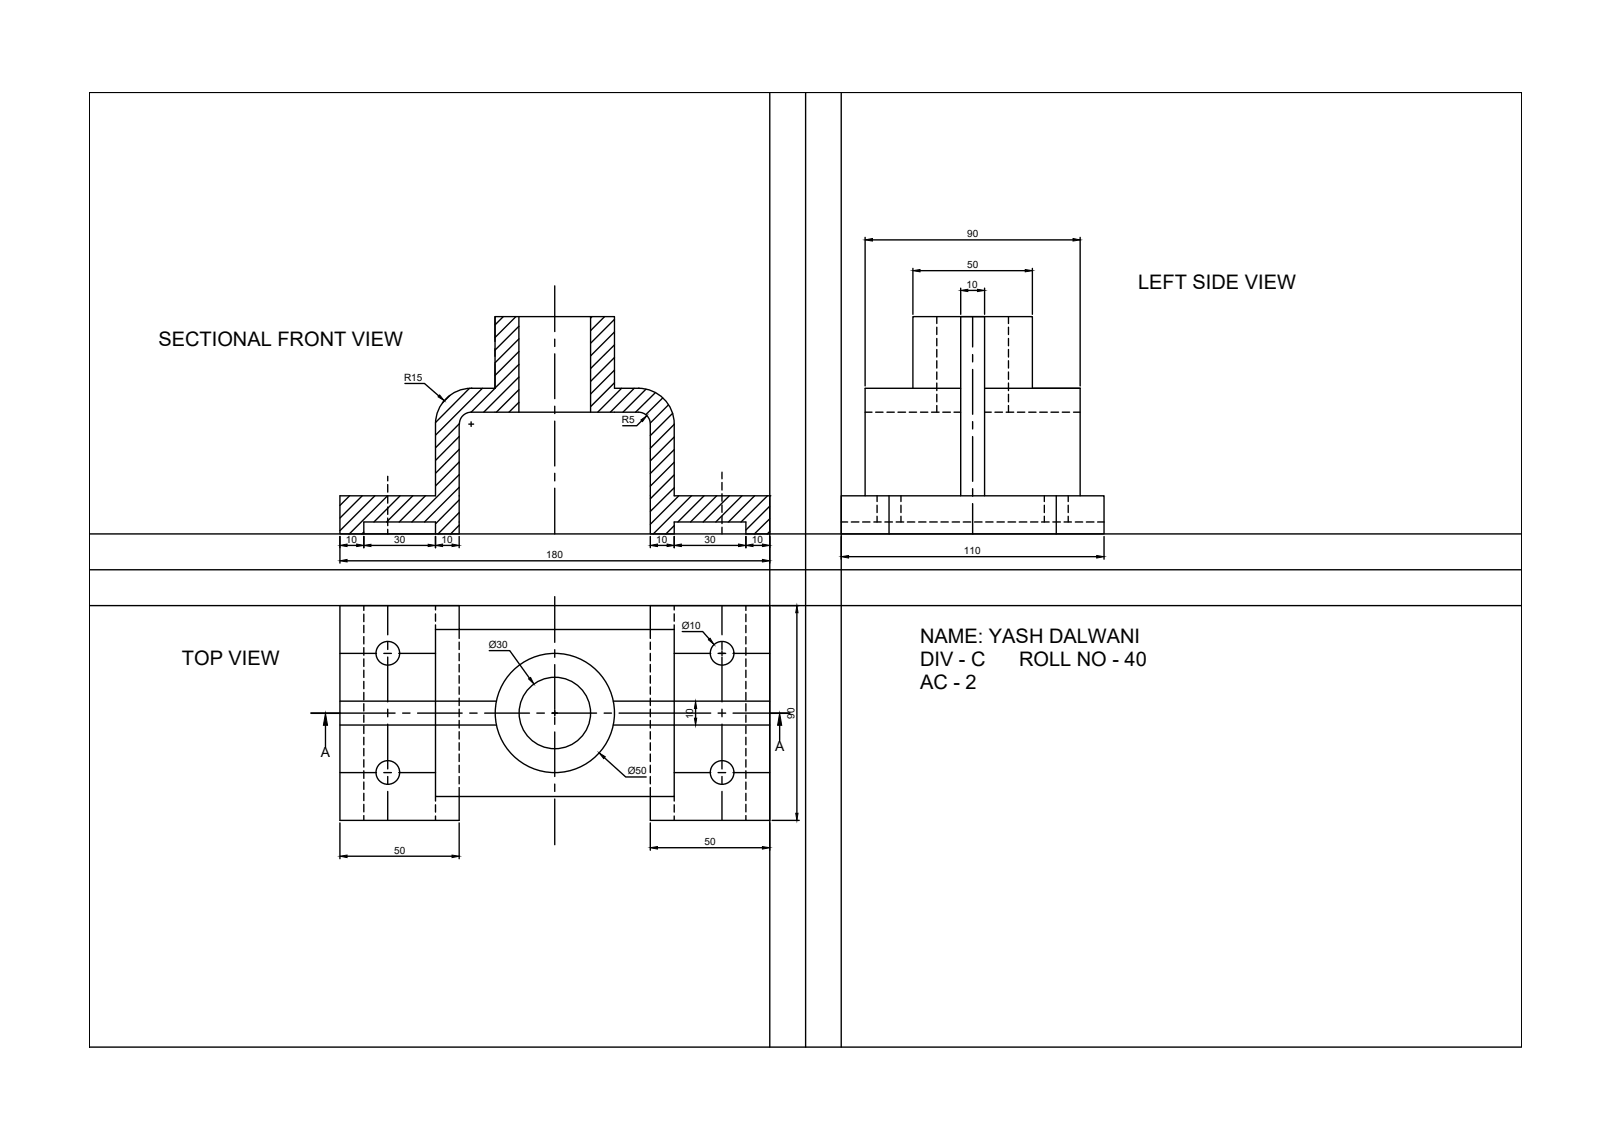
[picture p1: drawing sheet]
<svg xmlns="http://www.w3.org/2000/svg" width="297mm" height="210mm" viewBox="0 0 297 210" stroke-linecap="round" stroke-linejoin="round" font-family="sans-serif">
<!-- layer: 0 -->
<g fill="none" stroke="#000" stroke-width=".25">
<path d="M16.5 17h263.9v176h-263.9zM148.4 17v176M92.7 58.3l-1.5 1.6M95.1 58.3l-3.9 3.9M95.6 58.3v17.7M108.8 58.3v17.7M109.1 58.3l-.3 .3M111.4 58.3l-2.6 2.6M113.2 58.9l-4.4 4.4M80.2 78.2v13.2h-17.6v7h22v-20.2M82.9 72.9l-1.4 1.4M84.6 78.1l-4.4 4.4"/>
<path d="M86.5 71.6l-6.3 6.3M86.8 71.6h.1M86.8 71.6h4.4M86.8 71.6a6.6 6.6 0 0 0-6.6 6.5M86.8 76a2.18 2.18 0 0 0-2.1 2.1M88.9 71.6l-8.7 8.6M91.2 71.6v-13.3h22v13.3h4.4M91.2 71.6l-4.4 4.4h30.8M95.6 60.1l-4.4 4.4M95.6 62.5l-4.4 4.4M95.6 64.8l-4.4 4.4M95.6 67.2l-4.4 4.3"/>
<path d="M95.6 69.5l-6.5 6.5M95.6 71.8l-4.1 4.2M95.6 74.1l-1.8 1.9M113.2 61.2l-4.4 4.4M113.2 63.6l-4.4 4.3M113.2 65.9l-4.4 4.4M113.2 68.2l-4.4 4.4M113.2 70.5l-4.4 4.4M114.5 71.6l-4.4 4.4M116.9 71.6l-4.4 4.4M117.6 71.6h.1M117.7 71.6a6.6 6.6 0 0 1 6.5 6.5"/>
<path d="M117.7 76a2.18 2.18 0 0 1 2.1 2.1M119 71.7l-4.2 4.3M119.8 78.2v20.2h4.4v-2.2h13.2v2.2h4.4v-7M120.8 72.4l-3.7 3.6M122.1 73.3l-3.1 3.1M123.2 74.6l-3.4 3.3M123.9 76.2l-4.1 4.1M124.2 78.2l-4.4 4.4M124.2 78.2v13.2h17.6M168.2 71.6v-13.3h22v13.3h8.8M177 71.6h-17.6v19.8h-4.4v7h48.4v-7h-4.4v-19.8M181.4 71.6h17.6"/>
<path d="M64.4 91.4l-1.8 1.7M66.7 91.4l-4.1 4.1M67 98.1l-.3 .3M67 98.4v-2.2h13.2v2.2M69.1 91.4l-6.5 6.4M71.4 91.4l-7 7M73.7 91.4l-4.8 4.8M76.1 91.4l-4.9 4.8M78.4 91.4l-4.8 4.8M84.6 80.4l-4.4 4.5M84.6 82.8l-4.4 4.4M84.6 85.1l-4.4 4.4"/>
<path d="M84.6 87.5l-8.7 8.7M84.6 89.8l-6.4 6.4M84.6 92.1l-4.4 4.4M84.6 94.5l-3.9 3.9M84.6 96.8l-1.6 1.6M124.2 80.5l-4.4 4.4M124.2 82.9l-4.4 4.4M124.2 85.2l-4.4 4.4M124.2 87.5l-4.4 4.4M124.2 89.9l-4.4 4.3M124.2 96.9l-1.5 1.5M125.1 91.4l-5.3 5.2"/>
<path d="M127.4 91.4l-7 7M129.7 91.4l-4.8 4.8M132.1 91.4l-4.9 4.8M134.4 91.4l-4.8 4.8M136.7 91.4l-4.8 4.8M139.1 91.4l-4.9 4.8M141.4 91.4l-4.8 4.8M141.8 91.4h.1M141.8 93.3l-4.4 4.4M141.8 95.6l-2.8 2.8M141.8 97.9l-.4 .5M159.4 91.4h39.6"/>
<path d="M177 91.4v-33.1h4.4v33.1M16.5 105h263.9M84.6 116h-4.4v30.8h44v-30.8h-4.4M119.8 116h-35.2v-4.4h-22v39.6h22v-4.4M119.8 116v-4.4h22v39.6h-22v-4.4M60 133.7v4M62.6 133.6h28.9M62.6 129.2h28.9M113 133.6h28.8M113 129.2h28.8M143.7 133.7v2.8"/>
<circle cx="71.5" cy="120.4" r="2.18"/>
<circle cx="102.2" cy="131.4" r="11"/>
<circle cx="102.2" cy="131.4" r="6.6"/>
<circle cx="133.1" cy="120.4" r="2.18"/>
<circle cx="71.5" cy="142.4" r="2.18"/>
<circle cx="133.1" cy="142.4" r="2.18"/>
</g>
<!-- layer: Construction -->
<path d="M141.8 17v176M155 17v176M16.5 98.4h263.9M16.5 111.6h263.9" fill="none" stroke="#000" stroke-width=".25"/>
<!-- layer: Hidden -->
<g fill="none" stroke="#000" stroke-width=".25">
<path d="M172.6 58.3v1.3M185.8 58.3v1.3M159.4 76h1.3M161.4 76h1.3M163.4 76h1.4M165.5 76h1.4M167.5 76h1.4M169.6 76h1.4M171.6 76h1.4M172.6 60.3v1.4M172.6 62.4v1.3M172.6 64.4v1.4"/>
<path d="M172.6 66.5v1.3M172.6 68.6v1.3M172.6 70.6v1.4M172.6 72.7v1.4M172.6 74.7v1.3M173.7 76h1.4M175.8 76h1.2M181.4 76h1.3M183.3 76h1.4M185.4 76h1.4M185.8 60.3v1.4M185.8 62.4v1.3"/>
<path d="M185.8 64.4v1.4M185.8 66.5v1.3M185.8 68.6v1.3M185.8 70.6v1.4M185.8 72.7v1.4M185.8 74.7v1.3M187.5 76h1.3M189.6 76h1.3M191.6 76h1.4M193.7 76h1.4M195.7 76h1.4M197.8 76h1.2"/>
<path d="M71.4 87.8v.8M71.4 89.3v1.4M71.4 91.4v1.3M71.4 93.4v1.4M71.4 95.5v1.4M71.4 97.6v.8M133 87v1.2M133 88.9v1.4M133 91v1.4M133 93.1v1.3M133 95.1v1.4M133 97.2v1.2"/>
<path d="M155 96.2h1.2M156.9 96.2h1.4M158.9 96.2h1.4M161 96.2h1.4M161.6 91.4v1M161.6 93.1v1.4M161.6 95.1v1.1M163.1 96.2h1.4M165.1 96.2h1.4M166 91.4v1M166 93.1v1.4M166 95.1v1.1"/>
<path d="M167.2 96.2h1.4M169.3 96.2h1.3M171.3 96.2h1.4M173.4 96.2h1.3M175.5 96.2h1.3M177.5 96.2h1.4M179.6 96.2h1.4M181.6 96.2h1.4M183.7 96.2h1.4M185.7 96.2h1.4M187.8 96.2h1.4M189.9 96.2h1.3"/>
<path d="M191.9 96.2h1.4M192.4 91.4v1M192.4 93.1v1.4M192.4 95.1v1.1M194 96.2h1.4M196.1 96.2h1.3M196.8 91.4v1M196.8 93.1v1.4M196.8 95.1v1.1M198.1 96.2h1.4M200.2 96.2h1.4M202.3 96.2h1.1"/>
<path d="M67 111.6v.9M67 113.2v1.4M67 115.2v1.4M67 117.3v1.4M67 119.4v1.3M80.2 111.6v.8M80.2 113.1v1.4M80.2 115.2v.8M84.6 116v1.7M84.6 118.3v1.4M119.8 116v1.7M119.8 118.3v1.4"/>
<path d="M124.2 111.6v.8M124.2 113.1v1.4M124.2 115.2v.8M137.4 111.6v.9M137.4 113.2v1.4M137.4 115.2v1.4M137.4 117.3v1.4M137.4 119.4v1.3M67 121.4v1.4M67 123.5v1.4M67 125.6v1.3M67 127.6v1.4"/>
<path d="M67 129.7v1.3M67 131.8v1.3M67 133.8v1.4M67 135.9v1.4M67 137.9v1.4M84.6 120.4v1.4M84.6 122.4v1.4M84.6 124.5v1.4M84.6 126.6v1.3M84.6 128.7v1.3M84.6 130.7v1.4M84.6 132.8v1.4"/>
<path d="M84.6 134.8v1.4M84.6 136.9v1.4M84.6 139v1.3M119.8 120.4v1.4M119.8 122.4v1.4M119.8 124.5v1.4M119.8 126.6v1.3M119.8 128.7v1.3M119.8 130.7v1.4M119.8 132.8v1.4M119.8 134.8v1.4M119.8 136.9v1.4"/>
<path d="M119.8 139v1.3M137.4 121.4v1.4M137.4 123.5v1.4M137.4 125.6v1.3M137.4 127.6v1.4M137.4 129.7v1.3M137.4 131.8v1.3M137.4 133.8v1.4M137.4 135.9v1.4M137.4 137.9v1.4M67 140v1.4M67 142v1.4"/>
<path d="M67 144.1v1.4M67 146.2v1.3M67 148.2v1.4M67 150.3v.9M80.2 146.8v.8M80.2 148.3v1.4M80.2 150.4v.8M84.6 141v1.4M84.6 143.1v1.4M84.6 145.1v1.7M119.8 141v1.4M119.8 143.1v1.4"/>
<path d="M119.8 145.1v1.7M124.2 146.8v.8M124.2 148.3v1.4M124.2 150.4v.8M137.4 140v1.4M137.4 142v1.4M137.4 144.1v1.4M137.4 146.2v1.3M137.4 148.2v1.4M137.4 150.3v.9"/>
</g>
<!-- layer: Dimension -->
<g fill="none" stroke="#000" stroke-width=".25">
<path d="M159.4 43.7v27.4M160.8 44.2h36.9M168.2 49.5v8.4M169.5 49.9h19.4M177 53.1v4.8M178.3 53.5h1.8M181.4 53.1v4.8M190.2 49.5v8.4M199 43.7v27.4M74.6 70.7h3.6l2.6 2.3M86.4 78.2h.9M86.8 77.7v.9"/>
<path d="M118.3 77.5l-1 1h-2.5M62.6 98.9v4.9M67 98.9v2M80.2 98.9v2M84.6 98.9v2M119.8 98.9v2M124.2 98.9v2M137.4 98.9v2M141.8 98.9v4.9M155 98.9v4.2M203.4 98.9v4.2M64 100.5h1.7"/>
<path d="M64 103.3h76.5M68.4 100.5h10.5M81.6 100.5h1.7M90.2 119.9h3.7l3.7 5.1M121.1 100.5h1.8M125.5 100.5h10.6M125.7 116.4h3.8l1.2 1.4M133 119.9v.9M138.8 100.5h1.7M142.3 111.6h5M146.8 112.9v37M156.4 102.6h45.7"/>
<path d="M101.8 131.4h.9M102.2 131v.8M111.4 139.6l3.9 3.6h3.8M128.2 130.6v1.7M132.6 120.4h.9M62.6 151.7v6.6M64 157.8h19.3M84.6 151.7v6.6M119.8 151.7v5M121.1 156.2h19.4M141.8 151.7v5M142.3 151.2h5"/>
</g>
<g fill="#000" stroke="#000" stroke-width=".18">
<path d="M159.4 44.2l1.4-.2v.4zM168.2 49.9l1.3-.2v.4zM177 53.5l1.3-.2v.4zM180.1 53.3l1.3 .2-1.3 .2zM188.9 49.7l1.3 .2-1.3 .2zM197.7 44l1.3 .2-1.3 .2zM81 72.8l.9 1-1.2-.7zM118.1 77.4l1.1-.8-.8 1.1zM62.6 100.5l1.4-.2v.4zM62.6 103.3l1.4-.2v.5zM65.7 100.3l1.3 .2-1.3 .2zM67 100.5l1.4-.2v.4z"/>
<path d="M78.9 100.3l1.3 .2-1.3 .2zM80.2 100.5l1.4-.2v.4zM83.3 100.3l1.3 .2-1.3 .2zM119.8 100.5l1.3-.2v.4zM122.9 100.3l1.3 .2-1.3 .2zM124.2 100.5l1.3-.2v.4zM130.5 117.9l.3-.3 .8 1.2zM136.1 100.3l1.3 .2-1.3 .2zM137.4 100.5l1.4-.2v.4zM140.5 100.3l1.3 .2-1.3 .2zM140.5 103.1l1.3 .2-1.3 .3zM146.8 111.6l.3 1.3h-.5z"/>
<path d="M155 102.6l1.4-.2v.4zM202.1 102.4l1.3 .2-1.3 .2zM97.4 125.1l.4-.2 .6 1.1zM110.4 138.7l1.1 .8-.3 .3zM128.2 129.3l.2 1.3h-.4zM128 132.3h.4l-.2 1.4zM62.6 157.8l1.4-.2v.4zM83.3 157.6l1.3 .2-1.3 .2zM119.8 156.2l1.3-.2v.5zM140.5 156l1.3 .2-1.3 .3zM146.6 149.9h.5l-.3 1.3z"/>
</g>
<!-- layer: Centre Line -->
<g fill="none" stroke="#000" stroke-width=".25">
<path d="M91.2 58.3v4.6M102.2 52.7v8.4M179.2 58.3v5.6M91.2 64.3v1.4M91.2 67v4.6M102.2 62.5v1.4M102.2 65.2v8.3M102.2 74.9v1.3M102.2 77.6v8.3M179.2 65.3v1.4M179.2 68.1v8.2M179.2 77.7v1.4"/>
<path d="M102.2 87.2v1.4M102.2 90v8.4M163.8 91.4v7M179.2 80.4v8.3M179.2 90.1v1.4M179.2 92.8v5.6M194.6 91.4v7M71.4 111.6v5.4M71.4 118.3v1.4M102.2 110v8.4M102.2 119.7v1.4M133 111.6v5.4"/>
<path d="M133 118.3v1.4M62.6 131.4h10.2M62.6 120.4h6.8M70.7 120.4h1.4M71.4 121.1v8.2M71.4 130.7v1.4M71.4 133.4v8.3M73.5 120.4h6.7M74.2 131.4h1.4M76.9 131.4h8.3M86.6 131.4h1.3M89.3 131.4h8.3"/>
<path d="M98.9 131.4h1.4M101.7 131.4h8.2M102.2 122.5v8.2M102.2 132.1v1.4M102.2 134.9v8.2M111.3 131.4h1.4M114.1 131.4h16.9M124.2 120.4h6.8M132.3 131.4h1.4M132.3 120.4h1.4M133 121.1v8.2M133 130.7v1.4"/>
<path d="M133 133.4v8.3M135.1 131.4h6.7M135.1 120.4h6.7M62.6 142.4h6.8M70.7 142.4h1.4M71.4 143.1v1.4M71.4 145.9v5.3M73.5 142.4h6.7M102.2 144.5v1.4M102.2 147.2v8.5M124.2 142.4h6.8M132.3 142.4h1.4"/>
<path d="M133 143.1v1.4M133 145.9v5.3M135.1 142.4h6.7"/>
</g>
<!-- layer: 0 -->
<path d="M57.3 131.4h5.3M141.8 131.4h3.7" fill="none" stroke="#000" stroke-width=".34"/>
<path d="M60 131.4l.4 2.3h-.8zM143.7 131.4l.3 2.3h-.7z" fill="#000" stroke="#000" stroke-width=".18"/>
<g font-size="3.7">
<text x="209.7" y="53.2">LEFT SIDE VIEW</text>
<text x="29.2" y="63.7">SECTIONAL FRONT VIEW</text>
<text x="169.5" y="118.4">NAME: YASH DALWANI</text>
<text x="33.5" y="122.5">TOP VIEW</text>
<text x="169.5" y="122.7">DIV - C</text>
<text x="187.8" y="122.7">ROLL NO - 40</text>
<text x="169.5" y="126.9">AC - 2</text>
</g>
<g font-size="2.6">
<text x="59.1" y="139.5">A</text>
<text x="142.8" y="138.4">A</text>
</g>
<g font-size="1.8">
<text x="178.2" y="43.7">90</text>
<text x="178.1" y="53.1">10</text>
<text x="178.2" y="49.4">50</text>
<text x="74.5" y="70.2">R15</text>
<text x="114.6" y="78">R5</text>
<text x="63.7" y="100">10</text>
<text x="72.6" y="100">30</text>
<text x="81.4" y="100">10</text>
<text x="120.9" y="100">10</text>
<text x="129.8" y="100">30</text>
<text x="138.5" y="100">10</text>
<text x="100.7" y="102.9">180</text>
<text x="177.6" y="102.1">110</text>
<text x="90.1" y="119.4">Ø30</text>
<text x="125.6" y="115.9">Ø10</text>
<text x="127.7" y="132.6" transform="rotate(-90 127.7 132.6)">10</text>
<text x="146.4" y="132.4" transform="rotate(-90 146.4 132.4)">90</text>
<text x="115.7" y="142.7">Ø50</text>
<text x="129.8" y="155.8">50</text>
<text x="72.6" y="157.3">50</text>
</g>
</svg>
